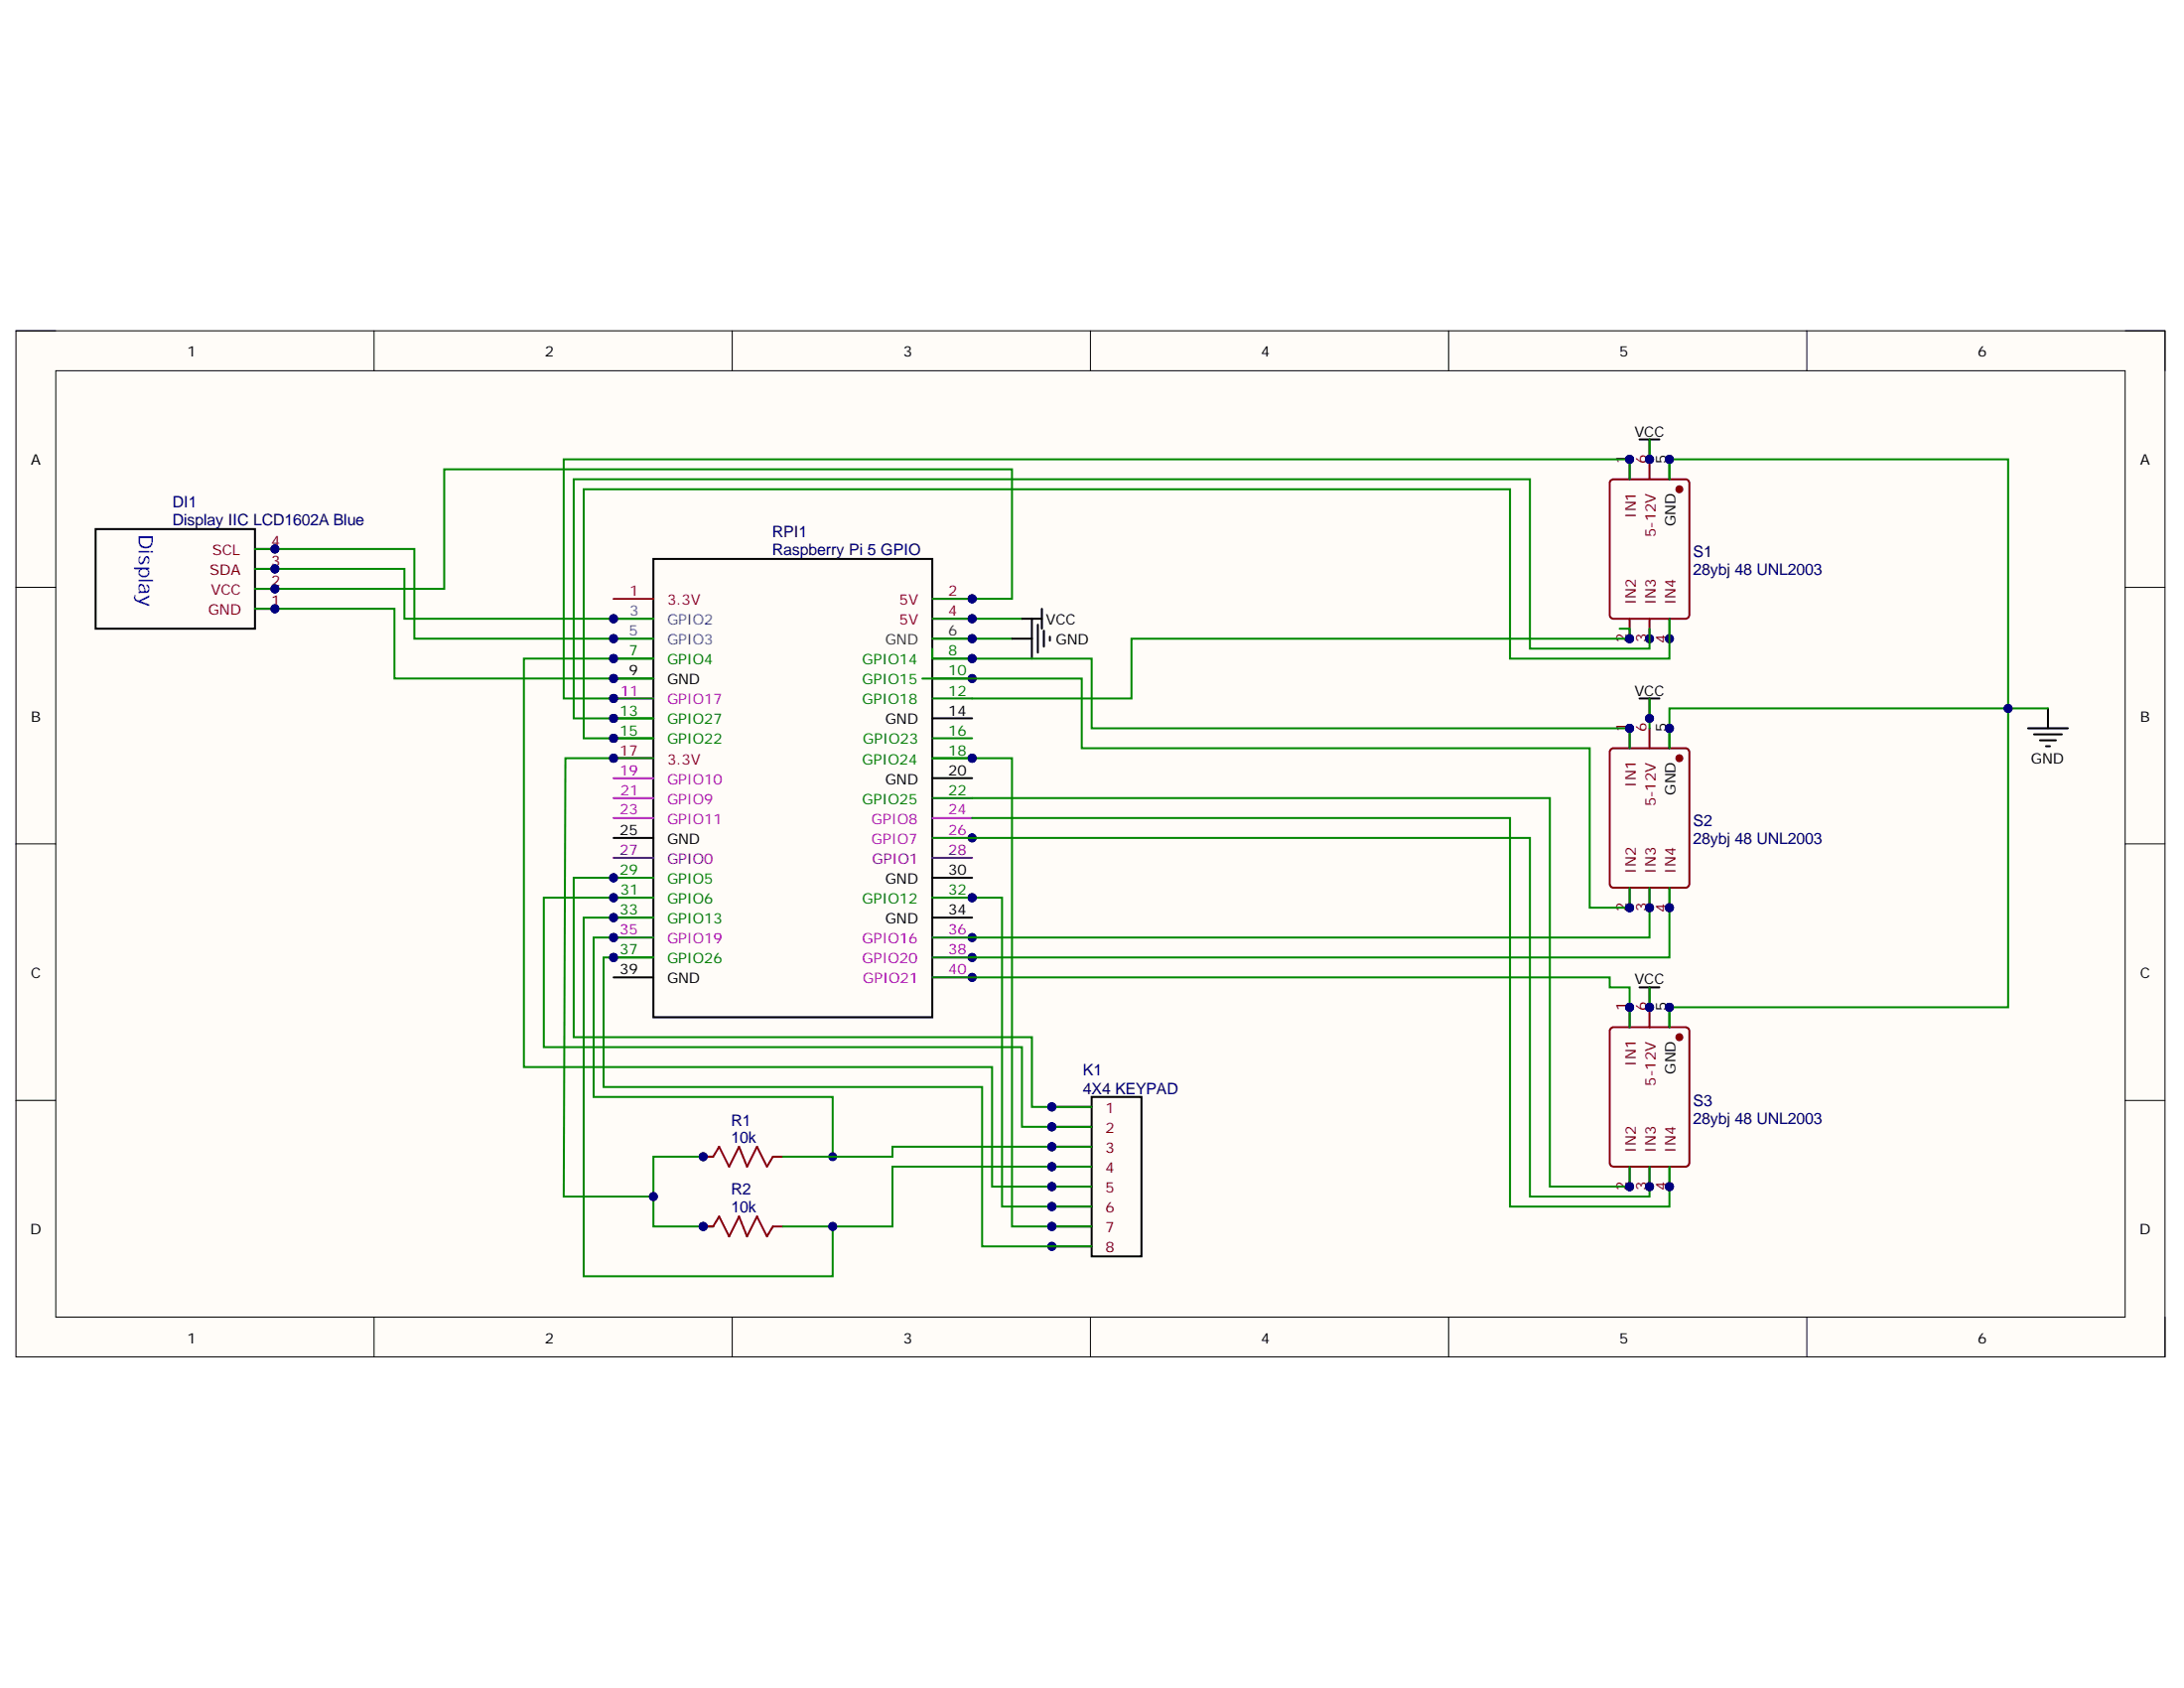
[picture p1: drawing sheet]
# Altium schematic sheet RPI_drawing.schdoc
size 274 x 130 mm

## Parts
DI1  Display IIC LCD1602A Blue  [DISPLAY IIC LCD1602A BLUE]
K1  4X4 KEYPAD  [KEYPAD 4X4 (KEYPAD 4*4)]
R1  10k  [R0603]
R2  10k  [R0603]
RPI1  Raspberry Pi 5 GPIO  [HDR-20X2/2.54]
S1  28ybj 48 UNL2003  [28YBJ 48 UNL2003]
S2  28ybj 48 UNL2003  [28YBJ 48 UNL2003]
S3  28ybj 48 UNL2003  [28YBJ 48 UNL2003]

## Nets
GND: RPI1.6(GND) S1.5(GND) S2.5(GND) S3.5(GND)
VCC: RPI1.4(5V) S1.6(5-12V) S2.6(5-12V) S3.6(5-12V)
NetDI1_1: DI1.1(GND) RPI1.9(GND)
NetDI1_2: DI1.2(VCC) RPI1.2(5V)
NetDI1_3: DI1.3(SDA) RPI1.3(GPIO2)
NetDI1_4: DI1.4(SCL) RPI1.5(GPIO3)
NetK1_3: K1.3(1) RPI1.29(GPIO5)
NetK1_4: K1.4(2) RPI1.31(GPIO6)
NetK1_5: K1.5(3) R1.2 RPI1.35(GPIO19)
NetK1_6: K1.6(4) R2.2 RPI1.33(GPIO13)
NetK1_7: K1.7(5) RPI1.7(GPIO4)
NetK1_8: K1.8(6) RPI1.32(GPIO12)
NetK1_9: K1.9(7) RPI1.18(GPIO24)
NetK1_10: K1.10(8) RPI1.37(GPIO26)
NetR1_1: R1.1 R2.1 RPI1.17(3.3V)
NetRPI1_8: RPI1.8(GPIO14) S2.1(IN1)
NetRPI1_10: RPI1.10(GPIO15) S2.2(IN2)
NetRPI1_11: RPI1.11(GPIO17) S1.1(IN1)
NetRPI1_12: RPI1.12(GPIO18) S1.2(IN2)
NetRPI1_13: RPI1.13(GPIO27) S1.3(IN3)
NetRPI1_15: RPI1.15(GPIO22) S1.4(IN4)
NetRPI1_22: RPI1.22(GPIO25) S3.2(IN2)
NetRPI1_24: RPI1.24(GPIO8) S3.4(IN4)
NetRPI1_26: RPI1.26(GPIO7) S3.3(IN3)
NetRPI1_36: RPI1.36(GPIO16) S2.3(IN3)
NetRPI1_38: RPI1.38(GPIO20) S2.4(IN4)
NetRPI1_40: RPI1.40(GPIO21) S3.1(IN1)

Not connected (* = marked no-connect by the designer): RPI1 1(3.3V) 14(GND) 16(GPIO23) 19(GPIO10) 20(GND) 21(GPIO9) 23(GPIO11) 25(GND) 27(GPIO0) 28(GPIO1) 30(GND) 34(GND) 39(GND)
